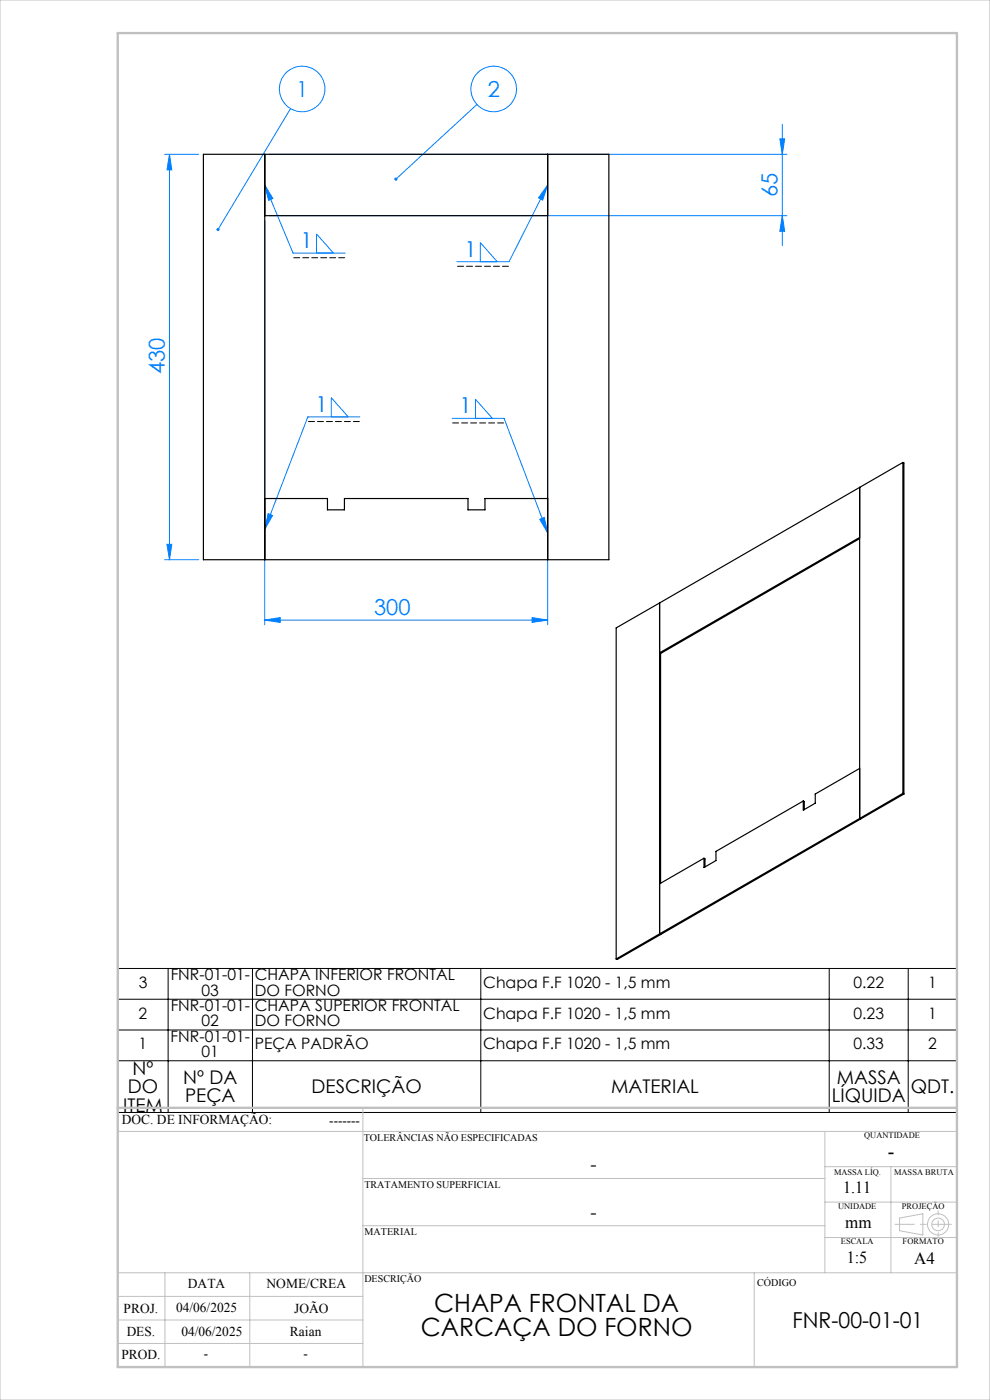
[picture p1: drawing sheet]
<svg xmlns="http://www.w3.org/2000/svg" width="210mm" height="297mm" viewBox="0 0 210 297" stroke-linecap="round" stroke-linejoin="round" font-family="sans-serif">
<g fill="none" stroke="#0080ff" stroke-width=".21">
<path d="M34.9 32.7h7.3M35.9 32.7v86M35.9 32.7l.5 3.4h-1zM56.2 39.3l1.7 2.8-.9 .4zM56.2 39.3l6 14.4h11M57.1 32.7h109.8M61.6 23l-15.4 25.7M101.2 22.2l-17.2 15.8M116.2 39.3l-1.1 3.1-.9-.4zM116.2 39.3l-8.2 16.2h-11.1M165.4 29.5h1l-.5 3.2zM165.9 26.4v25.7"/>
<path d="M56.2 46.7v85.8M57.1 45.8h109.8M67.1 53.7v-4.1l3.6 4.1M101.9 55.5v-4l3.6 4M116.2 46.7v85.8M165.9 45.8l.5 3.3h-1zM70.3 88.4v-4l3.6 4M76.3 88.4h-11l-9.1 23.9M95.9 88.8h11l9.3 24.3M100.9 88.8v-4.1l3.6 4.1M34.9 118.7h7.3M35.4 115.5h1l-.5 3.2z"/>
<path d="M56.9 109l.9 .4-1.6 2.9zM114.5 110.2l1-.4 .7 3.3zM56.2 131.5l3.2-.5v1zM56.2 131.5h60M112.9 131l3.3 .5-3.3 .5z"/>
<circle cx="64.1" cy="18.9" r="4.8"/>
<circle cx="104.7" cy="18.9" r="4.8"/>
</g>
<g fill="none" stroke="#c0c0c0" stroke-width=".21">
<path d="M0 0h210v297h-210zM77 235v55M25 240h178M77 250h98M175 240v30M175 255h28M175 247.5h28M189 247.5v22.5M190.8 258.4l5-.9v4.5l-5-.9zM25 275h52M25 270h178M35 270v20"/>
<path d="M53 270v20M77 260h98M160 270v20M175 262.5h28M25 285h52M25 280h52"/>
<circle cx="199" cy="259.7" r="1.34"/>
<circle cx="199" cy="259.7" r="2.25"/>
</g>
<path d="M25 205.5h178v30.5h-178zM25 212h178M25 218.5h178M35.7 205.5v30.5M53.6 205.5v30.5M102 205.5v30.5M175.9 205.5v30.5M192.7 205.5v30.5M25 225h178" fill="none" stroke="#000" stroke-width=".21"/>
<path d="M201.8 259.7h-11.9" fill="none" stroke="#c0c0c0" stroke-width=".21" stroke-dasharray="15.2 1.3 1.3 1.3" stroke-dashoffset="11.2"/>
<path d="M199 256.9v5.4" fill="none" stroke="#c0c0c0" stroke-width=".21" stroke-dasharray="15.2 1.3 1.3 1.3" stroke-dashoffset="14.4"/>
<path d="M25 7h178v283h-178zM25 235h178" fill="none" stroke="#c0c0c0" stroke-width=".5"/>
<path d="M73.2 54.7h-11M108 56.5h-11.1M76.4 89.4h-11.1M106.9 89.7h-11" fill="none" stroke="#000" stroke-width=".21" stroke-dasharray="1.3 .6" stroke-dashoffset="-.1"/>
<g fill="#0080ff">
<path d="M45.9 48.5l.2 .5 .1-.3-.1 .3a.33 .33 0 0 0 .4-.2 .33 .33 0 0 0-.1-.4 .33 .33 0 0 0-.5 .1zM83.7 37.8v.4l.3-.2-.3 .2a.34 .34 0 0 0 .5 0 .34 .34 0 0 0 0-.5 .34 .34 0 0 0-.5 .1z"/>
<path d="M56.2 131.5l3.2-.5v1zM112.9 131l3.3 .5-3.3 .5z"/>
<path d="M35.4 115.5h1l-.5 3.2zM35.9 32.7l.5 3.4h-1z"/>
<path d="M165.4 29.5h1l-.5 3.2zM165.9 45.8l.5 3.3h-1z"/>
<path d="M116.2 39.3l-1.1 3.1-.9-.4zM114.5 110.2l1-.4 .7 3.3zM56.9 109l.9 .4-1.6 2.9zM56.2 39.3l1.7 2.8-.9 .4z"/>
</g>
<g fill="none" stroke="#000" stroke-width=".25">
<path d="M43.1 32.7h86.1v86h-86.1zM56.2 32.7v86M116.2 32.7v86M56.2 45.8h60M191.5 98.1l-9.1 5.3M191.5 98.1v70.2M191.5 98.1l.2 .1v70.2M56.2 105.8h13.3v2.4h3.6v-2.4h26.2v2.4h3.6v-2.4h13.3M182.4 103.4v70.2M182.4 103.4l-42.5 24.5M182.4 114l-42.5 24.5 .2 .1M182.4 114.3l-42.3 24.3"/>
<path d="M139.9 127.9v70.2M139.9 127.9l-9.2 5.3v70.2M140.1 138.6v48.8M170.4 169.9l-18.5 10.7v2l-2.6 1.4v-1.9M170.4 169.9l.2 .1v1.8M182.4 163l-9.5 5.4v2l-2.5 1.5v-2M182.4 173.6l-42.5 24.5M182.4 173.6l.2 .1M182.6 173.7l-42.5 24.6M191.5 168.3l-9.1 5.3M191.5 168.3l.2 .1M191.7 168.4l-9.1 5.3"/>
<path d="M139.9 198.1l.2 .2M139.9 198.1l-9.2 5.3M140.1 198.3l-9.2 5.2-.2-.1M149.3 182.1l-9.4 5.4M149.3 182.1l.2 .1v1.7"/>
</g>
<g font-size="5.3">
<text x="92.1" y="278.4">CHAPA FRONTAL DA</text>
<text x="89.3" y="283.5">CARCAÇA DO FORNO</text>
</g>
<g font-size="4.7" fill="#0080ff">
<text x="62.8" y="20.5">1</text>
<text x="103.4" y="20.5">2</text>
<text x="164.9" y="41.8" transform="rotate(-90 164.9 41.8)">65</text>
<text x="63.8" y="52.7">1</text>
<text x="98.5" y="54.5">1</text>
<text x="34.9" y="79.4" transform="rotate(-90 34.9 79.4)">430</text>
<text x="66.9" y="87.4">1</text>
<text x="97.5" y="87.7">1</text>
<text x="79.4" y="130.5">300</text>
</g>
<text font-size="4.7" x="168.1" y="281.7">FNR-00-01-01</text>
<text font-size="4.3" x="188.3" y="245.8">-</text>
<g font-size="4">
<text x="27.1" y="231.9">DO</text>
<text x="28.1" y="228">Nº</text>
<text x="38.9" y="230">Nº DA</text>
<text x="39.3" y="233.9">PEÇA</text>
<text x="66.1" y="231.9">DESCRIÇÃO</text>
<text x="129.7" y="231.9">MATERIAL</text>
<text x="176.4" y="233.9">LÍQUIDA</text>
<text x="177.5" y="230">MASSA</text>
<text x="193.2" y="231.9">QDT.</text>
<text x="26.1" y="235.8">ITEM</text>
<text x="125.2" y="248.4">-</text>
<text x="125.2" y="258.6">-</text>
</g>
<g font-size="3.6">
<text x="178.9" y="253.1">1.11</text>
<text x="179.3" y="260.6">mm</text>
<text x="179.6" y="267.9">1:5</text>
<text x="193.9" y="268.1">A4</text>
</g>
<g font-size="3.3">
<text x="29.4" y="209.6">3</text>
<text x="36.2" y="208">FNR-01-01-</text>
<text x="54.1" y="208">CHAPA INFERIOR FRONTAL</text>
<text x="102.5" y="209.6">Chapa F.F 1020 - 1,5 mm</text>
<text x="181.1" y="209.6">0.22</text>
<text x="196.9" y="209.6">1</text>
<text x="36.2" y="214.5">FNR-01-01-</text>
<text x="42.8" y="211.2">03</text>
<text x="54.1" y="214.5">CHAPA SUPERIOR FRONTAL</text>
<text x="54.1" y="211.2">DO FORNO</text>
<text x="29.4" y="216.1">2</text>
<text x="36.2" y="221">FNR-01-01-</text>
<text x="42.8" y="217.7">02</text>
<text x="54.1" y="217.7">DO FORNO</text>
<text x="102.5" y="216.1">Chapa F.F 1020 - 1,5 mm</text>
<text x="181.1" y="216.1">0.23</text>
<text x="196.9" y="216.1">1</text>
<text x="29.4" y="222.6">1</text>
<text x="42.8" y="224.2">01</text>
<text x="54" y="222.6">PEÇA PADRÃO</text>
<text x="102.5" y="222.6">Chapa F.F 1020 - 1,5 mm</text>
<text x="181.1" y="222.6">0.33</text>
<text x="196.9" y="222.6">2</text>
</g>
<g font-size="2.9">
<text x="25.9" y="238.4">DOC. DE INFORMAÇÃO:</text>
<text x="69.8" y="238.6">-------</text>
<text x="39.9" y="273.2">DATA</text>
<text x="56.5" y="273.2">NOME/CREA</text>
<text x="26.2" y="278.6">PROJ.</text>
<text x="37.4" y="278.2">04/06/2025</text>
<text x="62.4" y="278.6">JOÃO</text>
<text x="26.9" y="283.4">DES.</text>
<text x="38.5" y="283.4">04/06/2025</text>
<text x="61.5" y="283.4">Raian</text>
<text x="25.7" y="288.3">PROD.</text>
<text x="43.3" y="288">-</text>
<text x="64.4" y="288">-</text>
</g>
<g font-size="2.2">
<text x="77.2" y="242.1">TOLERÂNCIAS NÃO ESPECIFICADAS</text>
<text x="77.3" y="251.9">TRATAMENTO SUPERFICIAL</text>
<text x="77.3" y="261.9">MATERIAL</text>
<text x="77.3" y="272.1">DESCRIÇÃO</text>
<text x="160.6" y="272.8">CÓDIGO</text>
</g>
<g font-size="1.8">
<text x="183.3" y="241.4">QUANTIDADE</text>
<text x="176.9" y="249.2">MASSA LÍQ.</text>
<text x="189.7" y="249.2">MASSA BRUTA</text>
<text x="177.8" y="256.5">UNIDADE</text>
<text x="191.3" y="256.5">PROJEÇÃO</text>
<text x="178.4" y="264">ESCALA</text>
<text x="191.5" y="264">FORMATO</text>
</g>
</svg>
